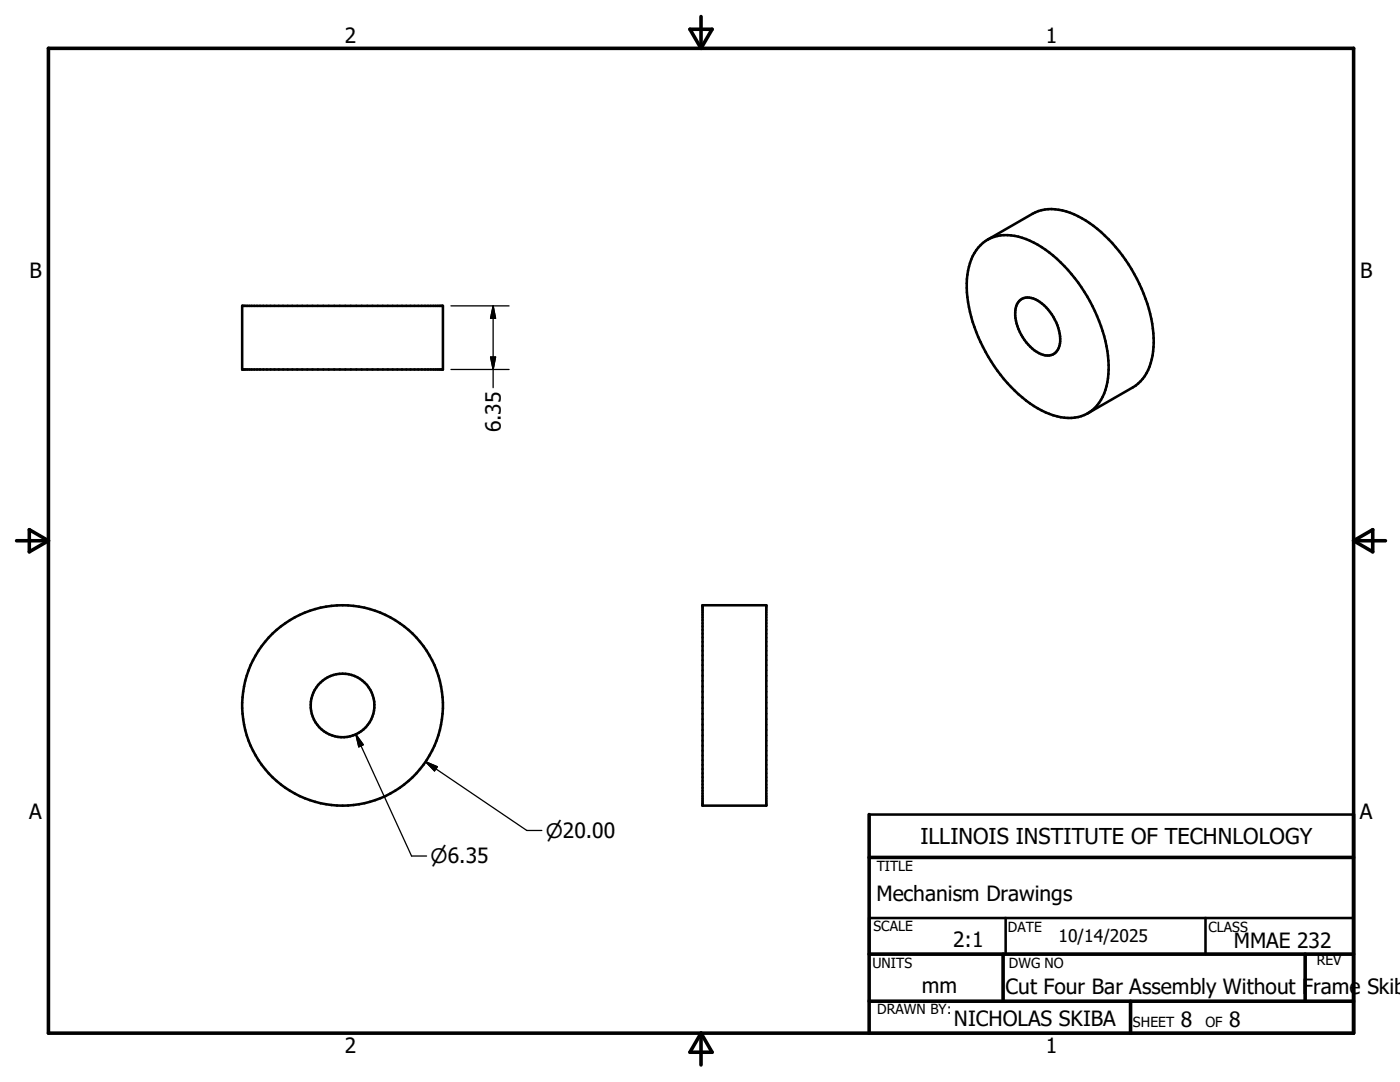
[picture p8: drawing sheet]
<svg xmlns="http://www.w3.org/2000/svg" width="279mm" height="216mm" viewBox="0 0 279 216" stroke-linecap="round" stroke-linejoin="round" font-family="sans-serif">
<g fill="none" stroke="#000" stroke-width=".51">
<path d="M195.7 48.9a7.8 7.8 0 0 1 8.3-1.4 24.4 24.4 0 0 1 11.8 9.8 28.9 28.9 0 0 1 5.4 17.3 9.4 9.4 0 0 1-4.2 7.9 9.3 9.3 0 0 1-8.3-.2 28.7 28.7 0 0 1-13-14.1 24.8 24.8 0 0 1-2.5-14.2 9.2 9.2 0 0 1 2.5-5.1zM197.1 47.8l9-5.1a10 10 0 0 1 9.8 .8 31.3 31.3 0 0 1 13.4 18.1 18 18 0 0 1-.2 12.2l-1.1 1.8-1.4 1.4-9.5 5.5M48.3 61h40.1v12.7h-40.1zM203.4 60.1a2.85 2.85 0 0 1 3.7-.1 9.8 9.8 0 0 1 4.4 8.6 2.6 2.6 0 0 1-4.2 1.9 9.4 9.4 0 0 1-4.6-9l.3-.8zM140.2 120.8h12.7v40h-12.7zM173.5 162.5h96.6M173.5 183.2h96.6v7.2h-96.6zM200.7 183.2v7.2M240.6 183.2v7.2M173.5 206.2h96.6"/>
<circle cx="68.4" cy="140.7" r="20"/>
<circle cx="68.4" cy="140.8" r="6.4"/>
</g>
<g fill="none" stroke="#000" stroke-width=".71">
<path d="M9.7 9.6h260.4v196.6h-260.4zM137.7 5.8h4.4l-2.2 3.8zM139.9 3.3v6.3M3.3 107.9h6.4M5.8 105.7l3.9 2.2-3.9 2.2zM270.1 107.9h6.4M270.1 107.9l3.9-2.2v4.4zM173.5 171.1h96.6M173.5 162.5v43.7M173.5 190.4h96.6M173.5 199.8h96.6M200.2 190.4v9.4"/>
<path d="M225.6 199.8v6.4M260.5 190.4v9.4M139.9 206.2v6.3M139.9 206.2l2.2 3.8h-4.4z"/>
</g>
<path d="M90 61h11.6M90 73.7h11.6M97.9 71.2h1l-.5 2.5zM98.4 61v16.4M98.4 61l.5 2.5h-1zM71 146.5l11.1 24.3h3M71 146.5l1.5 2.1-.9 .4zM84.9 152l20.2 13.7h3M84.9 152l2.4 1-.6 .8z" fill="none" stroke="#000" stroke-width=".25"/>
<path d="M97.9 71.2h1l-.5 2.5zM98.4 61l.5 2.5h-1zM71 146.5l1.5 2.1-.9 .4zM84.9 152l2.4 1-.6 .8z" fill="#000" stroke="#000" stroke-width=".25"/>
<text font-size="4.4" x="183.7" y="168.4">ILLINOIS INSTITUTE OF TECHNLOLOGY</text>
<g font-size="4.2">
<text x="68.8" y="8.7">2</text>
<text x="208.7" y="8.7">1</text>
<text x="5.9" y="55.5">B</text>
<text x="271.4" y="55.5">B</text>
<text x="99.9" y="86.3" transform="rotate(-90 99.9 86.3)">6.35</text>
<text x="5.8" y="163.4">A</text>
<text x="271.4" y="163.4">A</text>
<text x="174.9" y="179.7">Mechanism Drawings</text>
<text x="190.2" y="188.9">2:1</text>
<text x="246.2" y="189.2">MMAE 232</text>
<text x="184" y="198.2">mm</text>
<text x="200.7" y="198.4">Cut Four Bar Assembly Without Frame Skib</text>
<text x="190.4" y="204.7">NICHOLAS SKIBA</text>
<text x="235.7" y="205">8</text>
<text x="245.3" y="205">8</text>
<text x="68.8" y="210.2">2</text>
<text x="208.7" y="210.2">1</text>
</g>
<g font-size="4">
<text x="109" y="167.2">n20.00</text>
<text x="85.9" y="172.3">n6.35</text>
</g>
<text font-size="3.5" x="211.2" y="187.9">10/14/2025</text>
<g font-size="2.8">
<text x="175" y="173.8">TITLE</text>
<text x="174.3" y="185.8">SCALE</text>
<text x="201.2" y="186">DATE</text>
<text x="241.2" y="186">CLASS</text>
<text x="174.1" y="193.2">UNITS</text>
<text x="201.3" y="193.2">DWG NO</text>
<text x="262.8" y="192.6">REV</text>
<text x="175.1" y="202.4">DRAWN BY:</text>
<text x="226.1" y="205">SHEET</text>
<text x="240.6" y="205">OF</text>
</g>
</svg>
